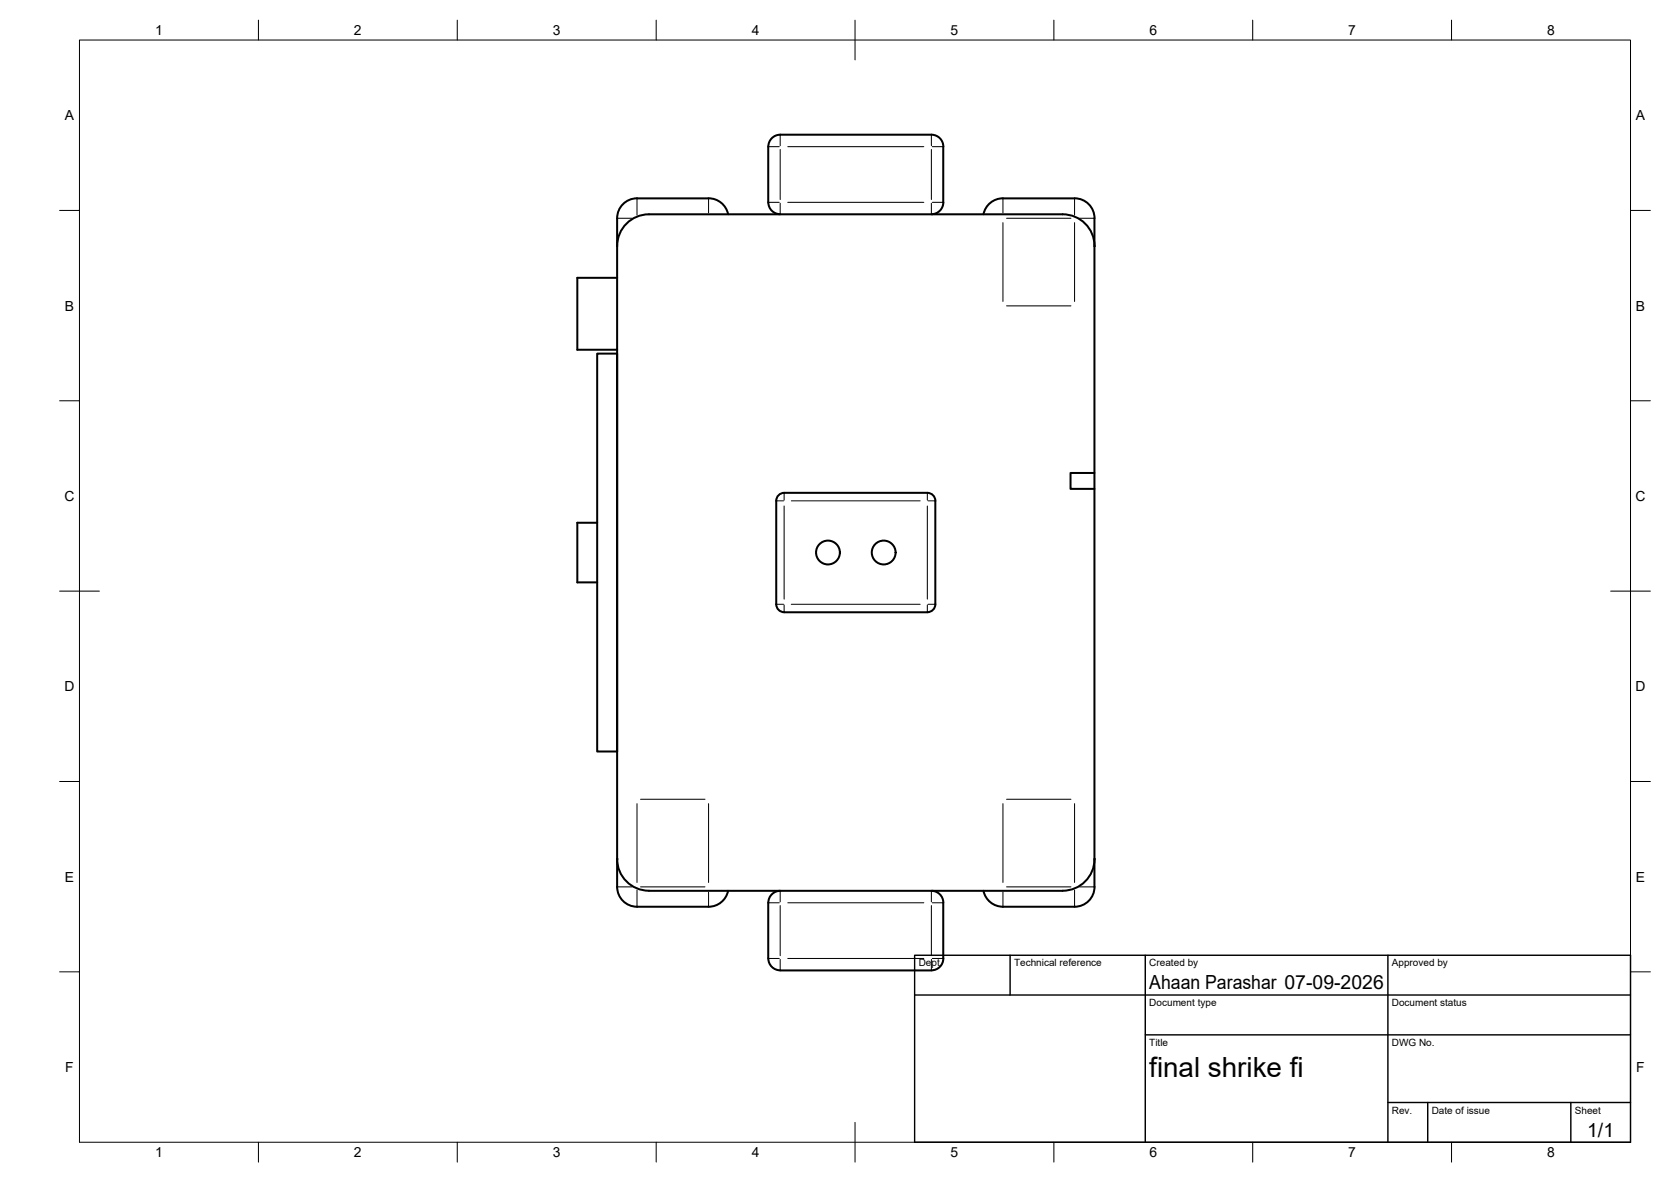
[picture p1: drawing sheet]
<svg xmlns="http://www.w3.org/2000/svg" width="420mm" height="297mm" viewBox="0 0 420 297" stroke-linecap="round" stroke-linejoin="round" font-family="sans-serif">
<!-- layer: Visible -->
<g fill="none" stroke="#000" stroke-width=".51">
<path d="M155.2 54.8v168.1a5 5 0 0 0 5 5h18a5 5 0 0 0 4.9-4M183.1 53.8a5 5 0 0 0-4.9-4l-18 .1a5 5 0 0 0-5 4.9M196.2 53.8a3 3 0 0 1-3-3v-14a2.99 2.99 0 0 1 3-2.9h38a2.96 2.96 0 0 1 3 3v13.9a2.99 2.99 0 0 1-3 3M247.3 53.8a5 5 0 0 1 4.9-3.9l18-.1a5 5 0 0 1 5 5M267.2 53.9h-104a8 8 0 0 0-8 7.9M267.2 53.9a8 8 0 0 1 8 7.9M275.2 54.8v7.1M155.2 69.8h-10v18.1h10M275.2 61.9v154M150.2 88.9h5v100h-5zM275.2 118.9h-6v4h6M150.2 131.4h-5v15h5"/>
<path d="M233.2 123.9h-36a2 2 0 0 0-2 2v26a2 2 0 0 0 2 1.9M233.2 123.9a2 2 0 0 1 2 2v26a2 2 0 0 1-2 1.9M197.2 153.9h36M155.2 215.9a8 8 0 0 0 8 7.9l104 .1M275.2 215.9v7a5 5 0 0 1-5 5h-18a5 5 0 0 1-4.9-4M275.2 215.9a8 8 0 0 1-8 7.9M196.2 223.9a3 3 0 0 0-3 3v14a2.99 2.99 0 0 0 3 2.9M234.2 223.9a2.96 2.96 0 0 1 3 3v14a2.99 2.99 0 0 1-3 2.9M196.2 243.9h38"/>
<circle cx="208.2" cy="138.8" r="3"/>
<circle cx="222.2" cy="138.8" r="3"/>
</g>
<!-- layer: Visible Narrow -->
<g fill="none" stroke="#000" stroke-width=".25">
<path d="M193.2 36.9h2.7M196.2 33.9v2.7M196.2 37.6v12.6M198.1 36.9h34.2M234.2 33.9v2.7M234.2 37.6v12.6M234.4 36.9h2.8M155.2 54.8h3.8M160.2 49.9v4.2M178.2 49.9v3.6M193.2 50.8h2.7M196.2 51.1v2.8"/>
<path d="M198.1 50.8h34.2M234.2 51.1v2.8M234.4 50.8h2.8M252.2 49.9v3.6M252.2 56v19.8M253.1 54.8h16.2M270.2 49.9v4.2M270.2 56v19.8M271.4 54.8h3.8M253.1 76.9h16.2M275.2 61.9h.1M195.2 125.9h1.8"/>
<path d="M197.2 123.9v1.8M197.2 127.2v23.4M199 125.9h32.4M233.2 123.9v1.8M233.2 127.2v23.4M233.3 125.9h1.9M195.2 151.9h1.8M197.2 152v1.8M199 151.9h32.4M233.2 152v1.8M233.3 151.9h1.9M155.2 215.9h.1"/>
<path d="M160.2 202v19.8M161.1 200.9h16.2M178.2 202v19.8M252.2 202v19.8M253.1 200.9h16.2M270.2 202v19.8M275.2 215.9h.1M155.2 222.9h3.8M160.2 223.7v4.1M161.1 222.9h16.2M178.2 224.2v3.6M193.2 226.9h2.7"/>
<path d="M196.2 223.9v2.7M196.2 227.6v12.6M198.1 226.9h34.2M234.2 223.9v2.7M234.2 227.6v12.6M234.4 226.9h2.8M252.2 224.2v3.6M253.1 222.9h16.2M270.2 223.7v4.1M271.4 222.9h3.8M193.2 240.9h2.7M196.2 241.1v2.8"/>
<path d="M198.1 240.9h34.2M234.2 241.1v2.8M234.4 240.9h2.8"/>
</g>
<!-- layer: BORDER -->
<g fill="none" stroke="#000" stroke-width=".25">
<path d="M20 10.1h390v276.9h-390zM65 5.1v5M115 5.1v5M165 5.1v5M215 5.1v10M265 5.1v5M315 5.1v5M365 5.1v5M15 52.9h5M410 52.9h5M15 100.7h5M410 100.7h5"/>
<path d="M15 148.6h10M405 148.6h10M15 196.4h5M410 196.4h5M15 244.2h5M410 244.2h5M65 287v5M115 287v5M165 287v5M215 282.1v9.9M265 287v5M315 287v5"/>
<path d="M365 287v5"/>
</g>
<!-- layer: TITLEBLOCK -->
<path d="M230 240.1h180v46.9h-180zM230 250h180M254 240.1v9.9M288 240.1v46.9M349 240.1v46.9M288 260.1h122M349 277.1h61M359 277.1v9.9M395 277.1v9.9" fill="none" stroke="#000" stroke-width=".36"/>
<text font-size="7" x="289" y="270.6">final shrike fi</text>
<g font-size="4.9">
<text x="289" y="248.5">Ahaan Parashar 07-09-2026</text>
<text x="399.1" y="285.7">1/1</text>
</g>
<g font-size="3.5">
<text x="39" y="8.8">1</text>
<text x="89" y="8.8">2</text>
<text x="139" y="8.8">3</text>
<text x="189" y="8.8">4</text>
<text x="239" y="8.8">5</text>
<text x="289" y="8.8">6</text>
<text x="339" y="8.8">7</text>
<text x="389" y="8.8">8</text>
<text x="16.3" y="30.2">A</text>
<text x="411.3" y="30.2">A</text>
<text x="16.3" y="78">B</text>
<text x="411.3" y="78">B</text>
<text x="16.2" y="125.9">C</text>
<text x="411.2" y="125.9">C</text>
<text x="16.2" y="173.7">D</text>
<text x="411.2" y="173.7">D</text>
<text x="16.3" y="221.6">E</text>
<text x="411.3" y="221.6">E</text>
<text x="16.4" y="269.4">F</text>
<text x="411.4" y="269.4">F</text>
<text x="39" y="290.8">1</text>
<text x="89" y="290.8">2</text>
<text x="139" y="290.8">3</text>
<text x="189" y="290.8">4</text>
<text x="239" y="290.8">5</text>
<text x="289" y="290.8">6</text>
<text x="339" y="290.8">7</text>
<text x="389" y="290.8">8</text>
</g>
<g font-size="2.5">
<text x="231" y="242.9">Dept.</text>
<text x="255" y="242.9">Technical reference</text>
<text x="289" y="242.9">Created by</text>
<text x="350" y="242.9">Approved by</text>
<text x="289" y="252.8">Document type</text>
<text x="350" y="252.8">Document status</text>
<text x="289" y="262.9">Title</text>
<text x="350" y="262.9">DWG No.</text>
<text x="350" y="279.9">Rev.</text>
<text x="360" y="279.9">Date of issue</text>
<text x="396" y="279.9">Sheet</text>
</g>
</svg>
